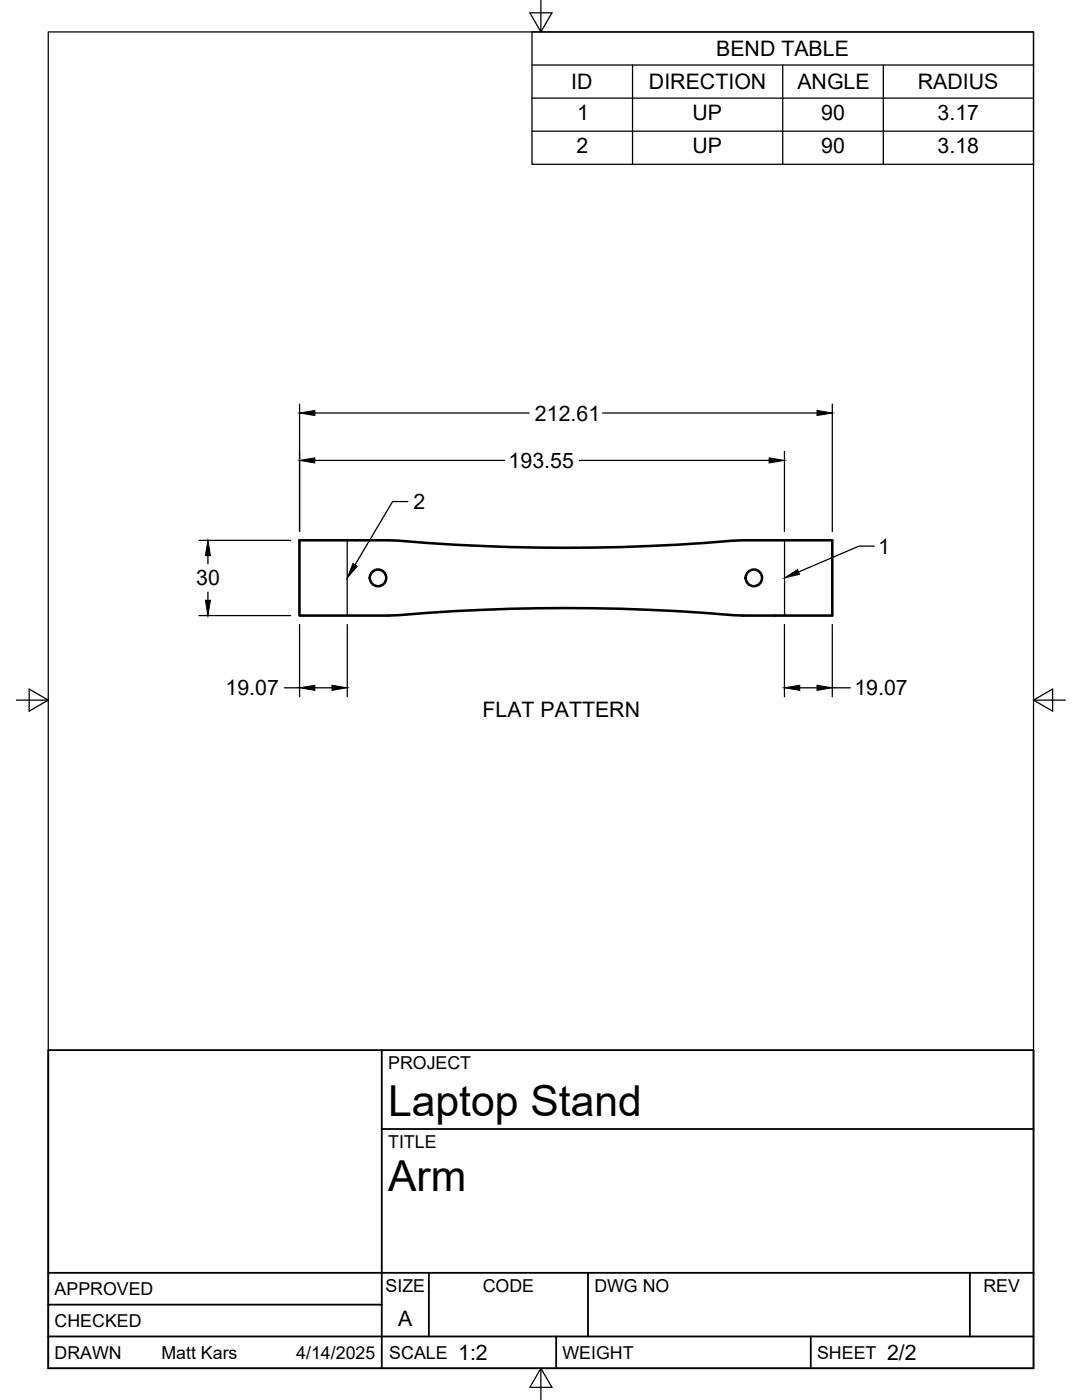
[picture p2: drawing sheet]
<svg xmlns="http://www.w3.org/2000/svg" width="216mm" height="279mm" viewBox="0 0 216 279" stroke-linecap="round" stroke-linejoin="round" font-family="sans-serif">
<!-- layer: Visible -->
<g fill="none" stroke="#000" stroke-width=".51">
<path d="M59.8 107.8h7.7a127.8 127.8 0 0 1 17.7 .6 411.4 411.4 0 0 0 63.1-.6h17.8v15.1h-7.8a127.8 127.8 0 0 1-17.6-.6 411.4 411.4 0 0 0-63.2 .6h-17.7z"/>
<circle cx="75.4" cy="115.3" r="1.65"/>
<circle cx="150.4" cy="115.3" r="1.65"/>
</g>
<!-- layer: Bend Center -->
<path d="M69.3 107.8v15.1M156.5 107.8v15.1" fill="none" stroke="#000" stroke-width=".25"/>
<!-- layer: Border -->
<path d="M9.6 6.4h196.6v266.7h-196.6zM107.9 0v6.4l-2.2-3.8h4.4l-2.2 3.8M3.3 139.7h6.3l-3.8-2.2v4.4l3.8-2.2M206.2 139.7l3.8 2.2v-4.4l-3.8 2.2h6.4M107.9 273.1l2.2 3.8h-4.4l2.2-3.8v6.3" fill="none" stroke="#000" stroke-width=".25"/>
<!-- layer: Titleblock -->
<path d="M9.6 209.6h196.6v63.5h-196.6zM76.2 209.6v63.5M76.2 225.3h130M9.6 254h196.6M85.6 254v12.7M117.3 254v12.7M193.5 254v12.7M9.6 266.7h196.6M9.6 260.4h66.6M111 266.7v6.4M161.8 266.7v6.4" fill="none" stroke="#000" stroke-width=".36"/>
<!-- layer: FD_Dimensions -->
<g fill="none" stroke="#000" stroke-width=".25">
<path d="M59.8 80.6v25.5M62.8 82.4h42.8M62.8 91.9h37.9M115.6 91.9h37.9M120.2 82.4h42.8M156.5 90.1v16M166.1 80.6v25.5M39.7 107.8h18.3M41.5 110.9v1.6M41.5 118.2v1.6M39.7 122.9h18.3M56.7 137.3h3.1"/>
<path d="M59.8 124.6v14.4M62.8 137.3h3.5M69.3 124.6v14.4M156.5 124.6v14.4M159.6 137.3h3.4M166.1 124.6v14.4M166.1 137.3h3.6"/>
</g>
<path d="M59.8 82.4l3-.5v1zM59.8 91.9l3-.5v1zM153.5 91.4l3 .5-3 .5zM163 81.9l3.1 .5-3.1 .5zM41 119.8h1l-.5 3.1zM41.5 107.8l.5 3.1h-1zM59.8 137.3l3-.5v1zM66.3 136.8l3 .5-3 .5zM156.5 137.3l3.1-.5v1zM163 136.8l3.1 .5-3.1 .5z" fill="#000" stroke="#000" stroke-width=".2"/>
<!-- layer: Bend Tables -->
<path d="M106.2 6.4h100v26.4h-100zM106.2 13h100M106.2 19.6h100M126.2 13v19.8M156.2 13v19.8M176.3 13v19.8M106.2 26.2h100" fill="none" stroke="#000" stroke-width=".25"/>
<!-- layer: BendIds -->
<path d="M70.4 112.5l.9 .5-2 2.3zM156.5 115.3l2.6-1.6 .4 .9z" fill="#000" stroke="#000" stroke-width=".2"/>
<path d="M81.4 100.1h-3.1l-7.5 12.6M174.5 109h-3.1l-12.1 5.2" fill="none" stroke="#000" stroke-width=".25"/>
<g font-size="8.5">
<text x="77.4" y="222.8">Laptop Stand</text>
<text x="77.4" y="237.8">Arm</text>
</g>
<g font-size="4.3">
<text x="142.9" y="11.2">BEND TABLE</text>
<text x="114" y="17.8">ID</text>
<text x="129.5" y="17.8">DIRECTION</text>
<text x="159.1" y="17.8">ANGLE</text>
<text x="183.1" y="17.8">RADIUS</text>
<text x="115.2" y="23.9">1</text>
<text x="138.2" y="23.9">UP</text>
<text x="163.9" y="23.9">90</text>
<text x="187.1" y="23.9">3.17</text>
<text x="115" y="30.5">2</text>
<text x="138.2" y="30.5">UP</text>
<text x="163.9" y="30.5">90</text>
<text x="187.1" y="30.5">3.18</text>
<text x="106.7" y="83.9">212.61</text>
<text x="101.5" y="93.4">193.55</text>
<text x="82.5" y="101.6">2</text>
<text x="175.3" y="110.5">1</text>
<text x="39.1" y="116.8">30</text>
<text x="45" y="138.8">19.07</text>
<text x="96.3" y="143.2">FLAT PATTERN</text>
<text x="170.5" y="138.8">19.07</text>
<text x="79.5" y="264.5">A</text>
<text x="91.4" y="271.4">1:2</text>
<text x="177" y="271.4">2/2</text>
</g>
<g font-size="3.5">
<text x="77.4" y="213.4">PROJECT</text>
<text x="77.4" y="229.1">TITLE</text>
<text x="76.9" y="257.8">SIZE</text>
<text x="96.3" y="257.8">CODE</text>
<text x="118.6" y="257.8">DWG NO</text>
<text x="196.2" y="257.8">REV</text>
<text x="10.9" y="258.5">APPROVED</text>
<text x="10.9" y="264.8">CHECKED</text>
<text x="10.9" y="271.2">DRAWN</text>
<text x="32.2" y="271.2">Matt Kars</text>
<text x="59.1" y="271.2">4/14/2025</text>
<text x="77.7" y="271.2">SCALE</text>
<text x="112.2" y="271.2">WEIGHT</text>
<text x="163" y="271.2">SHEET</text>
</g>
</svg>
